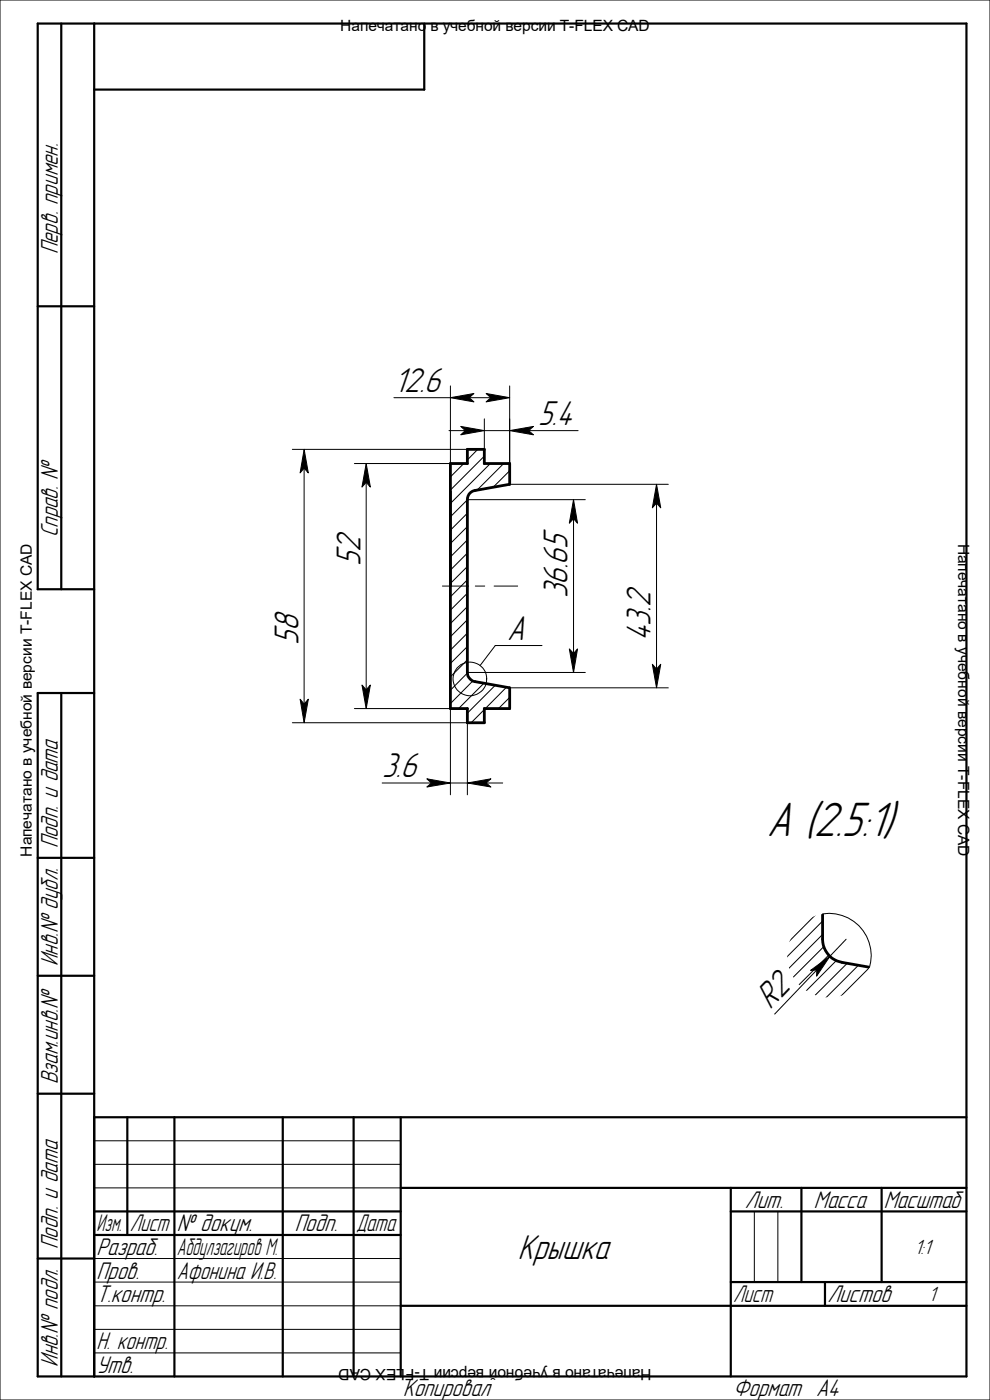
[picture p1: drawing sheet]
<svg xmlns="http://www.w3.org/2000/svg" width="210mm" height="297mm" viewBox="0 0 210 297" stroke-linecap="round" stroke-linejoin="round" font-family="sans-serif">
<g fill="none" stroke="#000" stroke-width=".21">
<path d="M0 0h210v297h-210zM62 95.3h37.1M64.5 99.3v50.1M75.2 98.3h23.9M83.6 84.4h11.9M95.2 91.4h3.5M95.5 81.9v16.4M98.4 98.3l-2.9 2.9M99.5 84.4h4.6M101.3 95.3l-2.2 2.3M102.7 96.8l-7.2 7.2M102.7 91.4h5.4"/>
<path d="M102.7 88.9v6.4M104 98.3l-8.5 8.5M106.8 98.3l-5.6 5.7M108.1 99.9l-3.5 3.4M108.1 81.9v16.4M112.1 91.4h10.5M77.7 102.3v44M99.1 106l-3.6 3.6M99.1 108.9l-3.6 3.6M99.1 111.7l-3.6 3.6M99.1 114.6l-3.6 3.6M99.1 117.3l-3.6 3.6"/>
<path d="M99.1 106h25.1M108.1 102.7h33.7M121.7 110v28.6M139.3 106.7v35.2M93.9 124.3h4.9M99.1 120.2l-3.6 3.6M99.1 123l-3.6 3.6M99.1 125.9l-3.6 3.6M99.1 128.7l-3.6 3.6M99.1 131.5l-3.6 3.6M99.1 134.3l-3.6 3.6M99.1 137.2l-3.6 3.6"/>
<path d="M99.1 140l-3.6 3.6M100.8 124.3h2M104.8 124.3h5M105.1 136.9h.1M105.1 136.9l-3.2 4.3M105.1 136.9h9.9M62 153.3h37.1M75.2 150.3h23.9v18.3M95.5 150.3v18.3M99.1 142.8l-3.6 3.6M99.1 142.7h25.1M100.3 144.5l-4.8 4.8"/>
<path d="M102.7 144.9l-5.4 5.4M102.7 150.5l-2.8 2.8M105.1 145.4l-6 5.9M107.4 145.8l-4.4 4.5M108.1 148l-2.4 2.3M108.1 145.9h33.7M81.1 166.1h10.4M95.5 166.1h3.6M103.1 166.1h3.5M167.7 193.8l-.8 .7M170.5 193.8l-3.6 3.6M173.3 193.8l-6.4 6.4"/>
<path d="M174.5 195.4l-7.6 7.6M174.5 198.2l-7.6 7.7M174.5 193.9a8.9 8.9 0 0 1 9.9 11.3M179.5 199.3l-3.4 3.6M173.3 205.8l-9 9.3M174.8 200.8l-7.9 7.9M175.8 202.6l-8.9 8.9M177.4 203.8l-7.8 7.9M179.7 204.4l-7.3 7.3M182.1 204.8l-6.9 6.9M184.5 205.2l-6.5 6.5M184.9 207.7l-4 4"/>
<path d="M184.9 210.5l-1.2 1.2M20 252h65M20 242h65M20 247h65M160 257v15M165 257v15M20 277h65M20 267h65M20 272h65M155 277h50M20 282h65M20 287h65"/>
<circle cx="99.7" cy="144" r="3.6"/>
</g>
<path d="M95.5 98.3h3.6v-3h3.6v3h5.4v4.4l-7.3 1.4a1.91 1.91 0 0 0-1.7 1.9v36.7a1.98 1.98 0 0 0 1.7 1.9l7.3 1.3v4.4h-5.4v3h-3.6v-3h-3.6zM174.5 193.8v5.5a5 5 0 0 0 4.1 4.9l6.3 1.1" fill="none" stroke="#000" stroke-width=".59"/>
<g fill="#000" stroke="#000" stroke-width=".21">
<path d="M97.7 90.5l5 .9-5 .8 1-.8z" fill-rule="evenodd"/>
<path d="M95.5 84.4l5-.9-1 .9 1 .9z" fill-rule="evenodd"/>
<path d="M103.1 83.5l5 .9-5 .9 1-.9z" fill-rule="evenodd"/>
<path d="M108.1 91.4l5.1-.9-1.1 .9 1.1 .8z" fill-rule="evenodd"/>
<path d="M64.5 95.3l.9 5-.9-1-.8 1z" fill-rule="evenodd"/>
<path d="M77.7 98.3l.9 5-.9-1-.9 1z" fill-rule="evenodd"/>
<path d="M121.7 106l.8 5-.8-1-.9 1z" fill-rule="evenodd"/>
<path d="M139.3 102.7l.9 5-.9-1-.9 1z" fill-rule="evenodd"/>
<path d="M120.8 137.7l.9 .9 .8-.9-.8 5z" fill-rule="evenodd"/>
<path d="M63.7 148.3l.8 1.1 .9-1.1-.9 5z" fill-rule="evenodd"/>
<path d="M76.8 145.3l.9 1 .9-1-.9 5z" fill-rule="evenodd"/>
<path d="M138.4 140.9l.9 1 .9-1-.9 5z" fill-rule="evenodd"/>
<path d="M90.6 165.2l4.9 .9-4.9 .9 .9-.9z" fill-rule="evenodd"/>
<path d="M99.1 166.1l5-.9-1 .9 1 .9z" fill-rule="evenodd"/>
<path d="M172 205.9l4.1-3-2.9 4.2 .1-1.3z" fill-rule="evenodd"/>
</g>
<g fill="none" stroke="#000" stroke-width=".47">
<path d="M13 5v120M20 5v287M90 5v14h-70M8 65h12M20 125h-12v-120h197v287h-197v-145h12M13 147v145M8 182h12M8 207h12M8 232h12M20 237h185M27 237v25M37 237v55"/>
<path d="M60 237v55M75 237v55M85 237v55M20 257h65M85 252h120M155 257h50M155 252v40M170 252v20M187 252v20M8 267h12M20 262h65M85 277h120"/>
<path d="M155 272h50M175 272v5"/>
</g>
<text font-size="9.5" x="162.6" y="177.4">А (2.5:1)</text>
<g font-size="6.8">
<text x="83.6" y="83.1">12.6</text>
<text x="114.1" y="90.1">5.4</text>
<text x="76.5" y="120" transform="rotate(-90 76.5 120)">52</text>
<text x="120.4" y="126.9" transform="rotate(-90 120.4 126.9)">36.65</text>
<text x="63.3" y="136.7" transform="rotate(-90 63.3 136.7)">58</text>
<text x="107.6" y="135.7">А</text>
<text x="138" y="136" transform="rotate(-90 138 136)">43.2</text>
<text x="81.1" y="164.8">3.6</text>
<text x="163.4" y="214.3" transform="rotate(-46 163.4 214.3)">R2</text>
<text x="109.9" y="267">Крышка</text>
</g>
<g font-size="4.7">
<text x="12.2" y="54" transform="rotate(-90 12.2 54)">Перв. примен.</text>
<text x="12.2" y="114" transform="rotate(-90 12.2 114)">Справ. №</text>
<text x="12.2" y="180" transform="rotate(-90 12.2 180)">Подп. и дата</text>
<text x="12.2" y="205" transform="rotate(-90 12.2 205)">Инв.№ дубл.</text>
<text x="12.2" y="230" transform="rotate(-90 12.2 230)">Взам.инв.№</text>
<text x="158" y="256.2">Лит.</text>
<text x="172.7" y="256.2">Масса</text>
<text x="187.5" y="256.2">Масштаб</text>
<text x="27.5" y="261.2">Лист</text>
<text x="37.5" y="261.2">№ докум.</text>
<text x="62.5" y="261.2">Подп.</text>
<text x="75.5" y="261.2">Дата</text>
<text x="12.2" y="265" transform="rotate(-90 12.2 265)">Подп. и дата</text>
<text x="20.5" y="266.3">Разраб.</text>
<text x="20.5" y="271.3">Пров.</text>
<text x="37.5" y="271.3">Афонина И.В.</text>
<text x="20.5" y="276.3">Т.контр.</text>
<text x="155.5" y="276.3">Лист</text>
<text x="175.5" y="276.3">Листов</text>
<text x="20.5" y="286.3">Н. контр.</text>
<text x="12.2" y="290" transform="rotate(-90 12.2 290)">Инв.№ подл.</text>
<text x="20.5" y="291.3">Утв.</text>
<text x="85.5" y="296.2">Копировал</text>
<text x="155.5" y="296.2">Формат</text>
<text x="173.1" y="296.2">A4</text>
</g>
<g font-size="4.6">
<text x="20.5" y="261.2">Изм.</text>
<text x="37.5" y="266.3">Абдулзагиров М.</text>
</g>
<g font-size="4.1">
<text x="194" y="266">1:1</text>
<text x="197" y="276">1</text>
</g>
<g font-size="3.3">
<text x="72.2" y="6.6">Напечатано в учебной версии T-FLEX CAD</text>
<text x="203.3" y="115.3" transform="rotate(90 203.3 115.3)">Напечатано в учебной версии T-FLEX CAD</text>
<text x="6.7" y="181.7" transform="rotate(-90 6.7 181.7)">Напечатано в учебной версии T-FLEX CAD</text>
<text x="138.2" y="290.4" transform="rotate(-180 138.2 290.4)">Напечатано в учебной версии T-FLEX CAD</text>
</g>
</svg>
